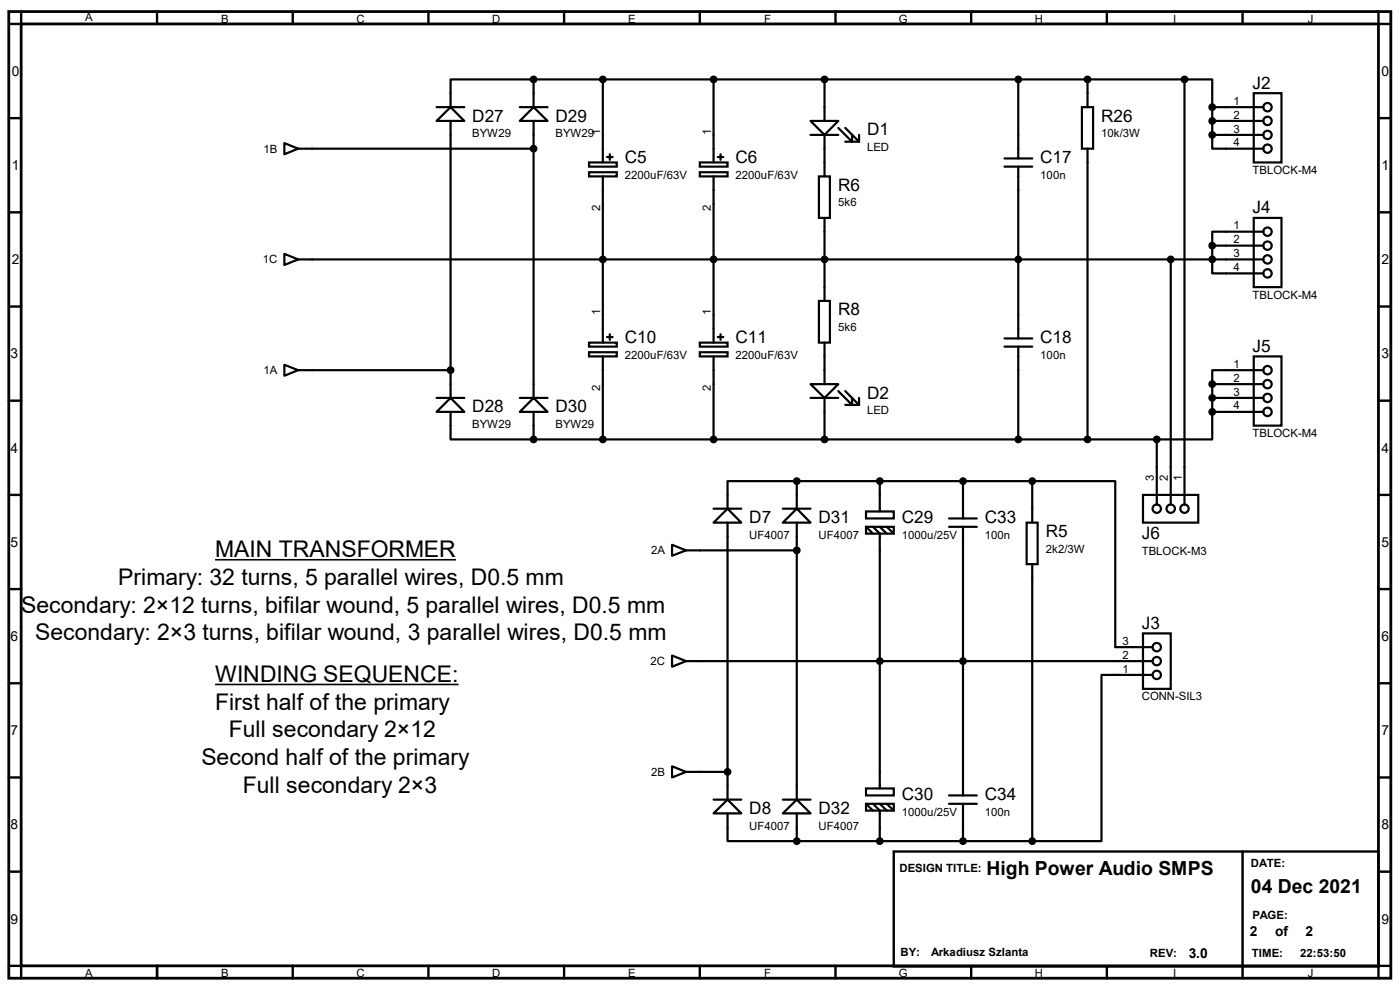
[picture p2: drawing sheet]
<svg xmlns="http://www.w3.org/2000/svg" width="297mm" height="210mm" viewBox="0 0 297 210" stroke-linecap="round" stroke-linejoin="round" font-family="sans-serif">
<g fill="none" stroke="#000" stroke-width=".51">
<path d="M4.5 2.5v2.6h-2.6M33.3 2.5v2.6M62.1 2.5v2.6M90.9 2.5v2.6M119.7 2.5v2.6M148.5 2.5v2.6M177.2 2.5v2.6M206 2.5v2.6M234.8 2.5v2.6M263.6 2.5v2.6M292.4 2.5v2.6h2.7M1.9 25.1h2.6"/>
<path d="M292.4 25.1h2.7M1.9 45h2.6M292.4 45h2.7M1.9 65h2.6M292.4 65h2.7M1.9 85h2.6M292.4 85h2.7M1.9 105h2.6M292.4 105h2.7M1.9 125h2.6M292.4 125h2.7M1.9 144.9h2.6"/>
<path d="M292.4 144.9h2.7M1.9 164.9h2.6M292.4 164.9h2.7M1.9 184.9h2.6M189.6 180.6h102.8v24.4h-102.8zM263.6 180.6v26.9M292.4 184.9h2.7M1.9 204.9h2.6v2.6M33.3 204.9v2.6M62.1 204.9v2.6M90.9 204.9v2.6M119.7 204.9v2.6"/>
<path d="M148.5 204.9v2.6M177.2 204.9v2.6M206 204.9v2.6M234.8 204.9v2.6M295.1 204.9h-2.7v2.6"/>
</g>
<path d="M1.9 2.5h293.2v205h-293.2zM4.5 5.1h287.9v199.8h-287.9z" fill="none" stroke="#000" stroke-width=".59"/>
<g fill="none" stroke="#000" stroke-width=".47">
<path d="M113.2 16.8h-17.6v5.9M113.2 16.8v5.9M113.2 16.8h138.1M127.9 16.8v17.7M151.4 16.8v17.7M174.9 16.8v8.9M216 16.8v16.8M230.7 16.8v5.9M251.3 16.8h5.9v5.9M251.3 16.8v90.3M266 19.8h5.9v14.7h-5.9zM60.3 30.4l2.9 1.1-2.9 1.2z"/>
<path d="M63.2 31.5h50M92.6 25.7l3-3 2.9 3zM92.6 22.7h5.9M95.6 25.7v58.7M110.3 25.7l2.9-3 3 3zM110.3 22.7h5.9M113.2 25.7v58.7M125 34.5h5.9v.8h-5.9zM125 36.5h5.9v.9h-5.9zM127.9 37.4v35.3M128.8 33.3h1.2M129.4 32.7v1.2"/>
<path d="M148.5 34.5h5.8v.8h-5.8zM148.5 36.5h5.8v.9h-5.8zM151.4 37.4v35.3M152.3 33.3h1.2M152.9 32.7v1.2M172 25.7h5.8l-2.9 2.9zM172 28.6h5.8M173.7 37.4h2.4v8.8h-2.4zM174.9 28.6v8.8M177.8 27.1l3 3v-1.5M179.3 27.1l2.9 3M179.3 30.1h2.9"/>
<path d="M182.2 28.6v1.5M213.1 33.6h5.9M213.1 35.3h5.9M216 35.3v36.5M229.5 22.7h2.4v8.8h-2.4zM230.7 31.5v61.7M257.2 28.6v2.9h10.9M257.2 28.6h10.9M257.2 22.7v5.9M257.2 25.7h10.9M257.2 22.7h10.9M60.3 53.8l2.9 1.2-2.9 1.2z"/>
<path d="M63.2 55h204.9M174.9 46.2v17.6M248.4 55v52.1M257.2 52.1v5.9h10.9M257.2 52.1h10.9M266 46.2h5.9v14.7h-5.9zM268.1 49.1h-10.9v3M60.3 77.4l2.9 1.1-2.9 1.2zM63.2 78.5h32.4M125 72.7h5.9v.8h-5.9zM125 74.7h5.9v.9h-5.9zM127.9 75.6v17.6"/>
<path d="M128.8 71.5h1.2M129.4 70.9v1.2M148.5 72.7h5.8v.8h-5.8zM148.5 74.7h5.8v.9h-5.8zM151.4 75.6v17.6M152.3 71.5h1.2M152.9 70.9v1.2M173.7 63.8h2.4v8.9h-2.4zM174.9 72.7v8.8M213.1 71.8h5.9M213.1 73.5h5.9M216 73.5v19.7"/>
<path d="M266 75.6h5.9v14.7h-5.9zM268.1 78.5h-10.9v3M92.6 87.4l3-3 2.9 3zM92.6 84.4h5.9M95.6 87.4v5.8h17.6M110.3 84.4h5.9M113.2 84.4l3 3h-5.9zM113.2 87.4v5.8M113.2 93.2h132.2M172 81.5h5.8l-2.9 2.9zM172 84.4h5.8M174.9 84.4v8.8"/>
<path d="M177.8 83l3 2.9v-1.5M179.3 83l2.9 2.9M179.3 85.9h2.9M182.2 84.4v1.5M245.4 93.2v13.9M257.2 87.4v5.8h-11.8M257.2 81.5v5.9M257.2 84.4h10.9M257.2 81.5h10.9M257.2 87.4h10.9M142.6 115.6l2.9 1.2-2.9 1.1zM145.5 116.8h23.5"/>
<path d="M151.4 107.9h5.9M154.3 107.9l3 3h-5.9zM154.3 110.9v58.7M166.1 107.9h5.9M169 107.9l3 3h-5.9zM169 102.1h-14.7v5.8M169 102.1v5.8M169 110.9v58.7M169 102.1h50M183.7 108.5h5.9v1.5h-5.9zM183.7 111.8h5.9v1.4h-5.9zM183.7 111.8l1.5 1.4"/>
<path d="M185.2 111.8l1.4 1.4v54.1M186.6 102.1v6.4M186.6 111.8l1.5 1.4M188.1 111.8l1.5 1.4M201.3 111.8h5.9M201.3 110h5.9M204.3 102.1v7.9M204.3 111.8v56.9M217.8 110.9h2.3v8.8h-2.3zM219 102.1h17.6v35.2h7.9M219 102.1v8.8M219 119.7v58.7"/>
<path d="M242.5 105h11.7v5.9h-11.7zM142.6 139.1l2.9 1.2-2.9 1.1zM242.5 134.4h5.9v11.7h-5.9zM145.5 140.3h99M244.5 143.2h-10.8v35.2h-14.7M142.6 162.6l2.9 1.1-2.9 1.2zM145.5 163.7h8.8M151.4 172.6l2.9-3 3 3zM151.4 169.6h5.9M154.3 172.6v5.8h14.7M166.1 172.6l2.9-3 3 3zM166.1 169.6h5.9"/>
<path d="M169 172.6v5.8M169 178.4h50M183.7 167.3h5.9v1.4h-5.9zM183.7 170.5h5.9v1.5h-5.9zM183.7 170.5l1.5 1.5M185.2 170.5l1.4 1.5v6.4M186.6 170.5l1.5 1.5M188.1 170.5l1.5 1.5M201.3 170.5h5.9M201.3 168.7h5.9M204.3 170.5v7.9"/>
<circle cx="268.9" cy="22.7" r=".89"/>
<circle cx="268.9" cy="28.6" r=".89"/>
<circle cx="268.9" cy="25.7" r=".89"/>
<circle cx="268.9" cy="31.5" r=".89"/>
<circle cx="268.9" cy="52.1" r=".89"/>
<circle cx="268.9" cy="49.1" r=".89"/>
<circle cx="268.9" cy="55" r=".89"/>
<circle cx="268.9" cy="58" r=".89"/>
<circle cx="268.9" cy="78.5" r=".89"/>
<circle cx="268.9" cy="84.4" r=".89"/>
<circle cx="268.9" cy="87.4" r=".89"/>
<circle cx="268.9" cy="81.5" r=".89"/>
<circle cx="245.4" cy="107.9" r=".89"/>
<circle cx="248.4" cy="107.9" r=".89"/>
<circle cx="251.3" cy="107.9" r=".89"/>
<circle cx="245.4" cy="137.3" r=".89"/>
<circle cx="245.4" cy="140.3" r=".89"/>
<circle cx="245.4" cy="143.2" r=".89"/>
</g>
<g fill="#000" stroke="#000" stroke-width=".47">
<circle cx="113.2" cy="16.8" r=".59"/>
<circle cx="127.9" cy="16.8" r=".59"/>
<circle cx="151.4" cy="16.8" r=".59"/>
<circle cx="174.9" cy="16.8" r=".59"/>
<circle cx="216" cy="16.8" r=".59"/>
<circle cx="230.7" cy="16.8" r=".59"/>
<circle cx="251.3" cy="16.8" r=".59"/>
<circle cx="113.2" cy="31.5" r=".59"/>
<circle cx="257.2" cy="25.7" r=".59"/>
<circle cx="257.2" cy="22.7" r=".59"/>
<circle cx="257.2" cy="28.6" r=".59"/>
<circle cx="127.9" cy="55" r=".59"/>
<circle cx="151.4" cy="55" r=".59"/>
<circle cx="174.9" cy="55" r=".59"/>
<circle cx="216" cy="55" r=".59"/>
<circle cx="248.4" cy="55" r=".59"/>
<circle cx="257.2" cy="55" r=".59"/>
<circle cx="257.2" cy="52.1" r=".59"/>
<circle cx="95.6" cy="78.5" r=".59"/>
<circle cx="113.2" cy="93.2" r=".59"/>
<circle cx="127.9" cy="93.2" r=".59"/>
<circle cx="151.4" cy="93.2" r=".59"/>
<circle cx="174.9" cy="93.2" r=".59"/>
<circle cx="216" cy="93.2" r=".59"/>
<circle cx="230.7" cy="93.2" r=".59"/>
<circle cx="245.4" cy="93.2" r=".59"/>
<circle cx="257.2" cy="84.4" r=".59"/>
<circle cx="257.2" cy="87.4" r=".59"/>
<circle cx="257.2" cy="81.5" r=".59"/>
<circle cx="169" cy="102.1" r=".59"/>
<circle cx="169" cy="116.8" r=".59"/>
<circle cx="186.6" cy="102.1" r=".59"/>
<circle cx="204.3" cy="102.1" r=".59"/>
<circle cx="219" cy="102.1" r=".59"/>
<circle cx="186.6" cy="140.3" r=".59"/>
<circle cx="204.3" cy="140.3" r=".59"/>
<circle cx="154.3" cy="163.7" r=".59"/>
<circle cx="169" cy="178.4" r=".59"/>
<circle cx="186.6" cy="178.4" r=".59"/>
<circle cx="204.3" cy="178.4" r=".59"/>
<circle cx="219" cy="178.4" r=".59"/>
</g>
<path d="M45.6 118.7h51.1M45.6 145.2h51.7" fill="none" stroke="#000" stroke-width=".34"/>
<g font-size="4.9">
<text x="45.6" y="118.2">MAIN TRANSFORMER</text>
<text x="25.1" y="124.1">Primary: 32 turns, 5 parallel wires, D0.5 mm</text>
<text x="4.5" y="130">Secondary: 2×12 turns, bifilar wound, 5 parallel wires, D0.5 mm</text>
<text x="7.5" y="135.8">Secondary: 2×3 turns, bifilar wound, 3 parallel wires, D0.5 mm</text>
<text x="45.6" y="144.7">WINDING SEQUENCE:</text>
<text x="45.6" y="150.5">First half of the primary</text>
<text x="48.6" y="156.4">Full secondary 2×12</text>
<text x="42.7" y="162.3">Second half of the primary</text>
<text x="51.5" y="168.1">Full secondary 2×3</text>
</g>
<g font-size="4.1">
<text x="209.3" y="185.7">High Power Audio SMPS</text>
<text x="265.4" y="189.5">04 Dec 2021</text>
</g>
<g font-size="3.6">
<text x="265.7" y="18.8">J2</text>
<text x="100.2" y="25.8">D27</text>
<text x="117.9" y="25.8">D29</text>
<text x="183.9" y="28.7">D1</text>
<text x="233.6" y="25.8">R26</text>
<text x="132.5" y="34.6">C5</text>
<text x="156" y="34.6">C6</text>
<text x="220.7" y="34.6">C17</text>
<text x="177.8" y="40.5">R6</text>
<text x="265.7" y="45.2">J4</text>
<text x="177.8" y="66.9">R8</text>
<text x="132.5" y="72.8">C10</text>
<text x="156" y="72.8">C11</text>
<text x="220.7" y="72.8">C18</text>
<text x="265.7" y="74.6">J5</text>
<text x="100.2" y="87.5">D28</text>
<text x="117.9" y="87.5">D30</text>
<text x="183.9" y="84.5">D2</text>
<text x="159" y="111">D7</text>
<text x="173.7" y="111">D31</text>
<text x="191.3" y="111">C29</text>
<text x="208.9" y="111">C33</text>
<text x="221.9" y="113.9">R5</text>
<text x="242.2" y="114.4">J6</text>
<text x="242.2" y="133.3">J3</text>
<text x="159" y="172.7">D8</text>
<text x="173.7" y="172.7">D32</text>
<text x="191.3" y="169.8">C30</text>
<text x="208.9" y="169.8">C34</text>
</g>
<g font-size="2.9">
<text x="2.5" y="16.1">0</text>
<text x="293.1" y="16.1">0</text>
<text x="2.5" y="36.1">1</text>
<text x="293.1" y="36.1">1</text>
<text x="2.5" y="56">2</text>
<text x="293.1" y="56">2</text>
<text x="2.2" y="76">3</text>
<text x="293.1" y="76">3</text>
<text x="2.2" y="96">4</text>
<text x="293.1" y="96">4</text>
<text x="2.2" y="116">5</text>
<text x="293.1" y="116">5</text>
<text x="2.2" y="136">6</text>
<text x="293.1" y="136">6</text>
<text x="2.2" y="156">7</text>
<text x="293.1" y="156">7</text>
<text x="2.2" y="175.9">8</text>
<text x="293.1" y="175.9">8</text>
<text x="2.2" y="195.9">9</text>
<text x="293.1" y="195.9">9</text>
<text x="252.2" y="203.2">3.0</text>
<text x="265.2" y="198.5">2</text>
<text x="270.5" y="198.5">of</text>
<text x="276.9" y="198.5">2</text>
</g>
<g font-size="2.4">
<text x="18.1" y="4.5">A</text>
<text x="46.9" y="4.8">B</text>
<text x="75.6" y="4.8">C</text>
<text x="104.4" y="4.8">D</text>
<text x="133.3" y="4.8">E</text>
<text x="162.1" y="4.8">F</text>
<text x="190.7" y="4.8">G</text>
<text x="219.5" y="4.8">H</text>
<text x="248.9" y="4.8">I</text>
<text x="277.5" y="4.8">J</text>
<text x="261.7" y="22.2">1</text>
<text x="100.2" y="29.1">BYW29</text>
<text x="117.9" y="29.1">BYW29</text>
<text x="127.3" y="28.6" transform="rotate(-90 127.3 28.6)">1</text>
<text x="150.8" y="28.6" transform="rotate(-90 150.8 28.6)">1</text>
<text x="233.6" y="29.1">10k/3W</text>
<text x="261.7" y="25.1">2</text>
<text x="261.7" y="28.1">3</text>
<text x="55.9" y="32.4">1B</text>
<text x="183.9" y="32">LED</text>
<text x="261.7" y="31">4</text>
<text x="132.5" y="37.9">2200uF/63V</text>
<text x="156" y="37.9">2200uF/63V</text>
<text x="220.7" y="37.9">100n</text>
<text x="265.7" y="36.9">TBLOCK-M4</text>
<text x="127.3" y="44.7" transform="rotate(-90 127.3 44.7)">2</text>
<text x="150.8" y="44.7" transform="rotate(-90 150.8 44.7)">2</text>
<text x="177.8" y="43.8">5k6</text>
<text x="261.7" y="48.6">1</text>
<text x="261.7" y="51.6">2</text>
<text x="55.8" y="55.9">1C</text>
<text x="261.7" y="54.5">3</text>
<text x="261.7" y="57.5">4</text>
<text x="265.7" y="63.4">TBLOCK-M4</text>
<text x="127.3" y="66.8" transform="rotate(-90 127.3 66.8)">1</text>
<text x="150.8" y="66.8" transform="rotate(-90 150.8 66.8)">1</text>
<text x="177.8" y="70.2">5k6</text>
<text x="132.5" y="76.1">2200uF/63V</text>
<text x="156" y="76.1">2200uF/63V</text>
<text x="220.7" y="76.1">100n</text>
<text x="55.9" y="79.4">1A</text>
<text x="127.3" y="82.8" transform="rotate(-90 127.3 82.8)">2</text>
<text x="150.8" y="82.8" transform="rotate(-90 150.8 82.8)">2</text>
<text x="261.7" y="78">1</text>
<text x="261.7" y="81">2</text>
<text x="261.7" y="83.9">3</text>
<text x="183.9" y="87.8">LED</text>
<text x="261.7" y="86.9">4</text>
<text x="100.2" y="90.8">BYW29</text>
<text x="117.9" y="90.8">BYW29</text>
<text x="265.7" y="92.8">TBLOCK-M4</text>
<text x="244.8" y="102.1" transform="rotate(-90 244.8 102.1)">3</text>
<text x="247.8" y="102.1" transform="rotate(-90 247.8 102.1)">2</text>
<text x="250.7" y="102.1" transform="rotate(-90 250.7 102.1)">1</text>
<text x="138.1" y="117.6">2A</text>
<text x="159" y="114.3">UF4007</text>
<text x="173.7" y="114.3">UF4007</text>
<text x="191.3" y="114.3">1000u/25V</text>
<text x="208.9" y="114.3">100n</text>
<text x="221.9" y="117.2">2k2/3W</text>
<text x="242.2" y="117.7">TBLOCK-M3</text>
<text x="238.2" y="136.8">3</text>
<text x="138" y="141.1">2C</text>
<text x="238.2" y="142.7">1</text>
<text x="238.2" y="139.7">2</text>
<text x="242.2" y="148.5">CONN-SIL3</text>
<text x="138.1" y="164.6">2B</text>
<text x="191.3" y="173.1">1000u/25V</text>
<text x="208.9" y="173.1">100n</text>
<text x="159" y="176">UF4007</text>
<text x="173.7" y="176">UF4007</text>
<text x="190.8" y="185">DESIGN TITLE:</text>
<text x="265.4" y="184">DATE:</text>
<text x="265.7" y="194.9">PAGE:</text>
<text x="191.1" y="202.8">BY:</text>
<text x="197.5" y="202.8">Arkadiusz Szlanta</text>
<text x="244" y="203">REV:</text>
<text x="265.6" y="203">TIME:</text>
<text x="275.8" y="203">22:53:50</text>
<text x="18.1" y="207.2">A</text>
<text x="46.9" y="207.2">B</text>
<text x="75.6" y="207.2">C</text>
<text x="104.4" y="207.2">D</text>
<text x="133.3" y="207.2">E</text>
<text x="162.1" y="207.2">F</text>
<text x="190.7" y="207.2">G</text>
<text x="219.5" y="207.2">H</text>
<text x="248.9" y="207.2">I</text>
<text x="277.5" y="207.2">J</text>
</g>
</svg>
